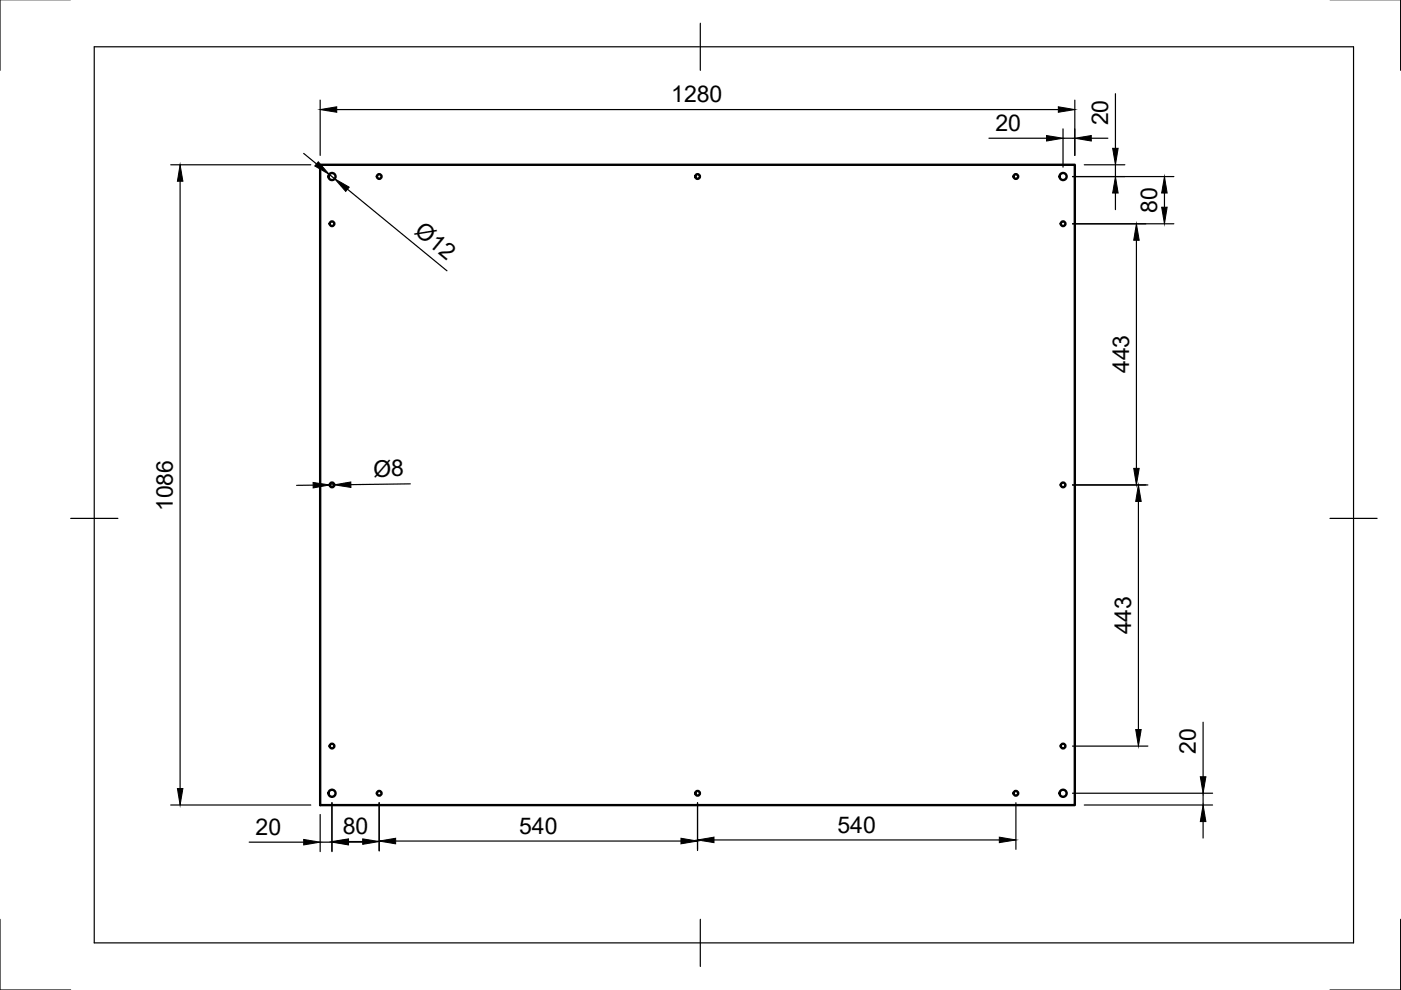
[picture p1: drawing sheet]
<svg xmlns="http://www.w3.org/2000/svg" width="297mm" height="210mm" viewBox="0 0 297 210" stroke-linecap="round" stroke-linejoin="round" font-family="sans-serif">
<!-- layer: Visible -->
<g fill="none" stroke="#000" stroke-width=".51">
<path d="M67.9 34.9h160v135.8h-160z"/>
<circle cx="70.4" cy="37.4" r=".75"/>
<circle cx="80.4" cy="37.4" r=".5"/>
<circle cx="147.9" cy="37.4" r=".5"/>
<circle cx="215.4" cy="37.4" r=".5"/>
<circle cx="225.4" cy="37.4" r=".75"/>
<circle cx="70.4" cy="47.4" r=".5"/>
<circle cx="225.4" cy="47.4" r=".5"/>
<circle cx="70.4" cy="102.8" r=".5"/>
<circle cx="225.4" cy="102.8" r=".5"/>
<circle cx="70.4" cy="158.2" r=".5"/>
<circle cx="225.4" cy="158.2" r=".5"/>
<circle cx="70.4" cy="168.2" r=".75"/>
<circle cx="80.4" cy="168.2" r=".5"/>
<circle cx="147.9" cy="168.2" r=".5"/>
<circle cx="215.4" cy="168.2" r=".5"/>
<circle cx="225.4" cy="168.2" r=".75"/>
</g>
<!-- layer: Border -->
<path d="M0 -.1v15M297 -.1v15M20 9.9h267v190h-267zM148.5 4.9v10M15 109.9h10M282 109.9h10M0 194.9v15h15M148.5 194.9v10M297 194.9v15h-15" fill="none" stroke="#000" stroke-width=".25"/>
<!-- layer: Dimensions -->
<g fill="none" stroke="#000" stroke-width=".25">
<path d="M236.5 19.9v11.5M36.2 34.9h29.7M38.2 38.4v128.8M64.4 32.5l2.7 2.2M67.9 21.2v11.7M69.8 37l1.2 .9M71.4 23.2h153M209.7 29.3h12.2M225.4 27.3v8.1M225.4 29.3h2.5M227.4 37.4h21.5M227.9 21.2v11.7"/>
<path d="M229.9 34.9h8.6M231.4 29.3h3.5M236.5 34.9v2.5M73.7 40.1l21.1 17.3M227.4 47.4h21.5M236.5 40.9v3.5M240.9 50.9v48.4M246.9 40.9v3M66.4 102.9h-3.5M70.9 102.8h-1M87 102.6l-12.6 .2M227.4 102.8h16"/>
<path d="M241.4 106.3v48.4M227.4 158.2h16M255.1 153.1v11.6M36.2 170.7h29.7M52.8 178.6h11.6M67.9 172.7v7.9M67.9 178.6h2.5M70.4 170.2v10.4M73.9 178.6h3.5M73.9 178.4h3M80.4 170.2v10.2M83.9 178.3h60.5"/>
<path d="M147.9 170.2v10.1M151.4 178.1h60.5M215.4 170.2v9.9M227.4 168.2h29.7M229.9 170.7h27.2M255.1 168.2v2.5M255.1 174.2v3.5"/>
</g>
<g fill="#000" stroke="#000" stroke-width=".21">
<path d="M38.2 34.9l.6 3.5h-1.2zM67.5 34.3l2.3 2.7-3.1-1.8zM67.9 23.2l3.5-.6v1.2zM71 37.9l3 1.8-.7 .9zM221.9 28.7l3.5 .6-3.5 .6zM224.4 22.6l3.5 .6-3.5 .6zM227.9 29.3l3.5-.6v1.2zM235.9 31.4h1.2l-.6 3.5zM236.5 37.4l.6 3.5h-1.2zM240.9 47.4l.6 3.5h-1.1zM246.3 43.9h1.2l-.6 3.5zM246.9 37.4l.6 3.5h-1.2z"/>
<path d="M240.4 99.3h1.1l-.6 3.5zM66.4 102.3l3.5 .5-3.5 .7zM70.9 102.8l3.5-.6v1.1zM241.4 102.8l.6 3.5h-1.2zM240.8 154.7h1.2l-.6 3.5zM37.6 167.2h1.2l-.6 3.5zM64.4 178l3.5 .6-3.5 .5zM70.4 178.6l3.5-.6v1.1zM70.4 178.4l3.5-.5v1.1zM76.9 177.9l3.5 .5-3.5 .6zM80.4 178.3l3.5-.6v1.2zM144.4 177.7l3.5 .6-3.5 .6z"/>
<path d="M147.9 178.1l3.5-.6v1.2zM211.9 177.5l3.5 .6-3.5 .6zM255.1 170.7l.6 3.5h-1.2zM254.5 164.7h1.2l-.6 3.5z"/>
</g>
<g font-size="4.9">
<text x="142.3" y="21.7">1280</text>
<text x="211.1" y="27.7">20</text>
<text x="234.9" y="26.6" transform="rotate(-90 234.9 26.6)">20</text>
<text x="245.3" y="45.1" transform="rotate(-90 245.3 45.1)">80</text>
<text x="87.7" y="49.5" transform="rotate(39 87.7 49.5)">Ø12</text>
<text x="239.4" y="79.1" transform="rotate(-90 239.4 79.1)">443</text>
<text x="79.2" y="101.1" transform="rotate(-1 79.2 101.1)">Ø8</text>
<text x="36.6" y="108.4" transform="rotate(-90 36.6 108.4)">1086</text>
<text x="239.8" y="134.5" transform="rotate(-90 239.8 134.5)">443</text>
<text x="253.5" y="159.8" transform="rotate(-90 253.5 159.8)">20</text>
<text x="54.2" y="177">20</text>
<text x="72.7" y="176.9">80</text>
<text x="110.1" y="176.8">540</text>
<text x="177.6" y="176.5">540</text>
</g>
</svg>
